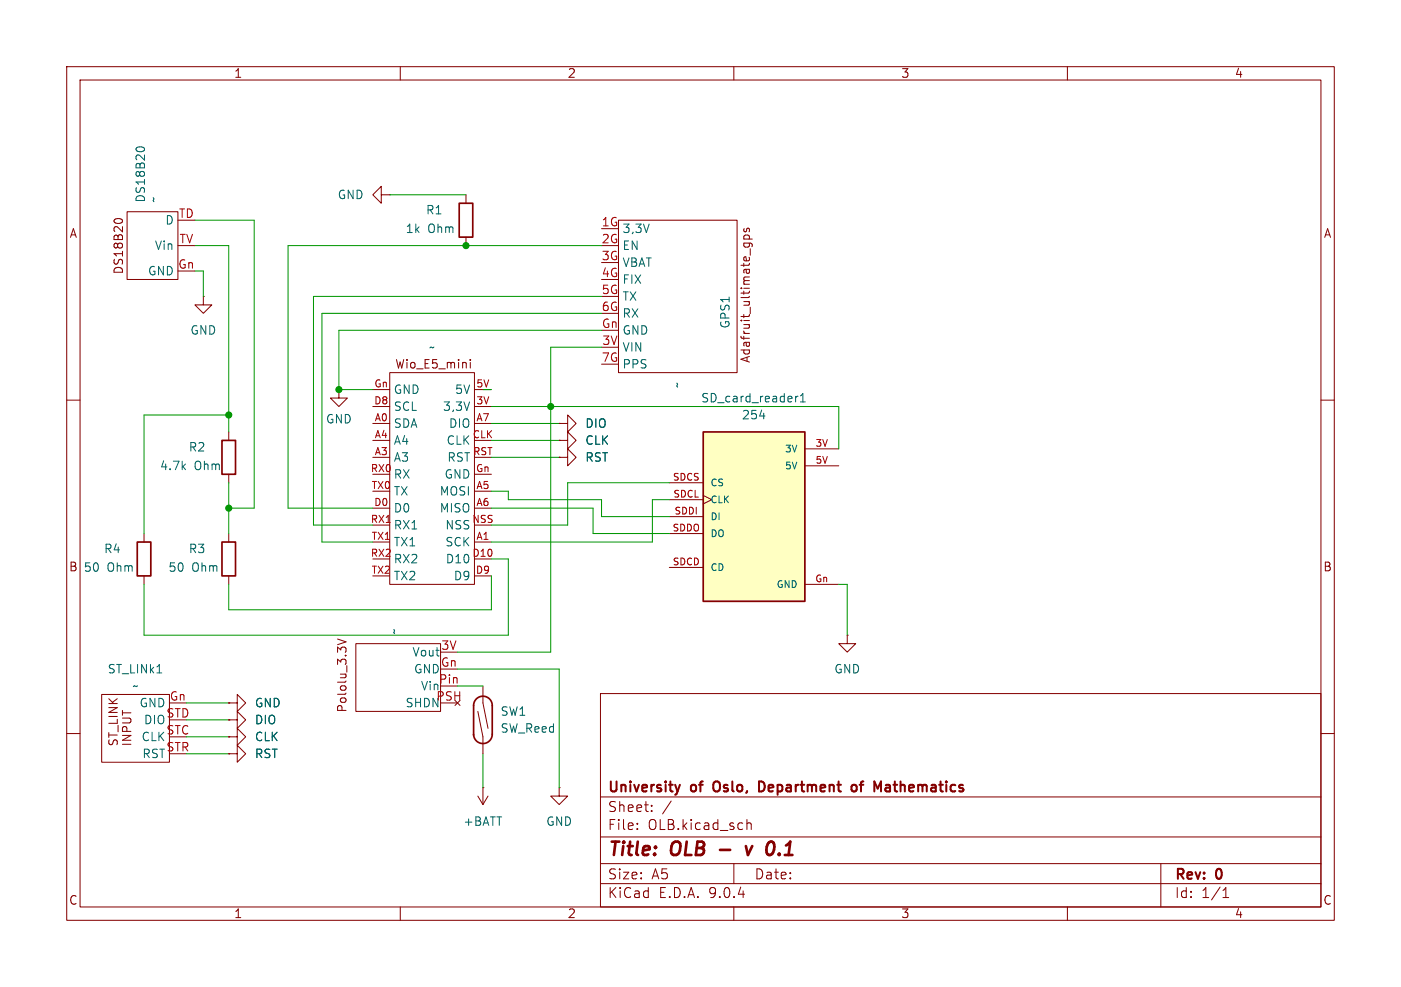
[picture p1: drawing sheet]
(kicad_sch
 (version 20231120)
 (generator "eeschema")
 (generator_version "8.0")
 (paper "A5")
 (title_block
  (title "OLB - v 0.1")
  (rev "0")
  (company "University of Oslo, Department of Mathematics"))
 (lib_symbols
  (symbol "Adafruit_SD:254"
   (pin_names
    (offset 1.016)) (exclude_from_sim no) (in_bom yes) (on_board yes)
   (property "Reference" "SD_card_reader1" (at 0 17.78 0) (effects (font (size 1.27 1.27))))
   (property "Value" "254" (at 0 15.24 0) (effects (font (size 1.27 1.27))))
   (property "Footprint" "OLB:SD_writer" (at -0.254 -19.812 0) (effects (font (size 1.27 1.27)) (justify bottom) (hide yes)))
   (property "Datasheet" "" (at 0 0 0) (effects (font (size 1.27 1.27)) (hide yes)))
   (property "Description" "" (at 0 0 0) (effects (font (size 1.27 1.27)) (hide yes)))
   (property "MF" "Adafruit" (at -0.254 -19.812 0) (effects (font (size 1.27 1.27)) (justify bottom) (hide yes)))
   (property "MAXIMUM_PACKAGE_HEIGHT" "3.75 mm" (at -0.254 -19.812 0) (effects (font (size 1.27 1.27)) (justify bottom) (hide yes)))
   (property "Package" "NON STANDARD Adafruit" (at -0.254 -19.812 0) (effects (font (size 1.27 1.27)) (justify bottom) (hide yes)))
   (property "Price" "None" (at -0.254 -19.812 0) (effects (font (size 1.27 1.27)) (justify bottom) (hide yes)))
   (property "Check_prices" "https://www.snapeda.com/parts/254/Adafruit+Industries/view-part/?ref=eda" (at -2.794 -19.05 0) (effects (font (size 1.27 1.27)) (justify bottom) (hide yes)))
   (property "STANDARD" "Manufacturer Recommendations" (at -5.334 -21.336 0) (effects (font (size 1.27 1.27)) (justify bottom) (hide yes)))
   (property "PARTREV" "Jul 31, 2013" (at -0.254 -19.812 0) (effects (font (size 1.27 1.27)) (justify bottom) (hide yes)))
   (property "SnapEDA_Link" "https://www.snapeda.com/parts/254/Adafruit+Industries/view-part/?ref=snap" (at -5.334 -21.336 0) (effects (font (size 1.27 1.27)) (justify bottom) (hide yes)))
   (property "MP" "254" (at -0.254 -19.812 0) (effects (font (size 1.27 1.27)) (justify bottom) (hide yes)))
   (property "Description_1" "\n                        \n                            MicroSD card breakout board+ | Adafruit Industries 254\n                        \n" (at -5.334 -21.336 0) (effects (font (size 1.27 1.27)) (justify bottom) (hide yes)))
   (property "Availability" "Not in stock" (at -0.254 -19.812 0) (effects (font (size 1.27 1.27)) (justify bottom) (hide yes)))
   (property "MANUFACTURER" "Adafruit Industries" (at -0.254 -19.812 0) (effects (font (size 1.27 1.27)) (justify bottom) (hide yes)))
   (symbol "254_0_0"
    (rectangle (start -7.62 12.7) (end 7.62 -12.7) (stroke (width 0.254) (type default)) (fill (type background))))
   (symbol "254_1_0"
    (pin power_in line (at 12.7 10.16 180) (length 5.08) (name "3V" (effects (font (size 1.016 1.016)))) (number "3V" (effects (font (size 1.016 1.016)))))
    (pin power_in line (at 12.7 7.62 180) (length 5.08) (name "5V" (effects (font (size 1.016 1.016)))) (number "5V" (effects (font (size 1.016 1.016)))))
    (pin power_in line (at 12.7 -10.16 180) (length 5.08) (name "GND" (effects (font (size 1.016 1.016)))) (number "Gn" (effects (font (size 1.016 1.016)))))
    (pin bidirectional line (at -12.7 -7.62 0) (length 5.08) (name "CD" (effects (font (size 1.016 1.016)))) (number "SDCD" (effects (font (size 1.016 1.016)))))
    (pin input clock (at -12.7 2.54 0) (length 5.08) (name "CLK" (effects (font (size 1.016 1.016)))) (number "SDCL" (effects (font (size 1.016 1.016)))))
    (pin input line (at -12.7 5.08 0) (length 5.08) (name "CS" (effects (font (size 1.016 1.016)))) (number "SDCS" (effects (font (size 1.016 1.016)))))
    (pin input line (at -12.7 0 0) (length 5.08) (name "DI" (effects (font (size 1.016 1.016)))) (number "SDDI" (effects (font (size 1.016 1.016)))))
    (pin output line (at -12.7 -2.54 0) (length 5.08) (name "DO" (effects (font (size 1.016 1.016)))) (number "SDDO" (effects (font (size 1.016 1.016)))))))
  (symbol "Device:R"
   (pin_numbers hide)
   (pin_names
    (offset 0)) (exclude_from_sim no) (in_bom yes) (on_board yes)
   (property "Reference" "R" (at 2.032 0 90) (effects (font (size 1.27 1.27))))
   (property "Value" "R" (at 0 0 90) (effects (font (size 1.27 1.27))))
   (property "Footprint" "" (at -1.778 0 90) (effects (font (size 1.27 1.27)) (hide yes)))
   (property "Datasheet" "~" (at 0 0 0) (effects (font (size 1.27 1.27)) (hide yes)))
   (property "Description" "Resistor" (at 0 0 0) (effects (font (size 1.27 1.27)) (hide yes)))
   (symbol "R_0_1"
    (rectangle (start -1.016 -2.54) (end 1.016 2.54) (stroke (width 0.254) (type default)) (fill (type none))))
   (symbol "R_1_1"
    (pin passive line (at 0 3.81 270) (length 1.27) (name "~" (effects (font (size 1.27 1.27)))) (number "1" (effects (font (size 1.27 1.27)))))
    (pin passive line (at 0 -3.81 90) (length 1.27) (name "~" (effects (font (size 1.27 1.27)))) (number "2" (effects (font (size 1.27 1.27)))))))
  (symbol "Switch:SW_Reed"
   (pin_numbers hide)
   (pin_names
    (offset 0) hide) (exclude_from_sim no) (in_bom yes) (on_board yes)
   (property "Reference" "SW" (at 0 2.54 0) (effects (font (size 1.27 1.27))))
   (property "Value" "SW_Reed" (at 0 -2.54 0) (effects (font (size 1.27 1.27))))
   (property "Footprint" "" (at 0 0 0) (effects (font (size 1.27 1.27)) (hide yes)))
   (property "Datasheet" "~" (at 0 0 0) (effects (font (size 1.27 1.27)) (hide yes)))
   (property "Description" "reed switch" (at 0 0 0) (effects (font (size 1.27 1.27)) (hide yes)))
   (symbol "SW_Reed_0_0"
    (arc (start -2.159 1.397) (mid -3.55 0) (end -2.159 -1.397) (stroke (width 0.254) (type default)) (fill (type none)))
    (polyline (pts (xy -2.54 0) (xy 1.27 0.762)) (stroke (width 0) (type default)) (fill (type none)))
    (polyline (pts (xy -2.159 -1.397) (xy 2.286 -1.397)) (stroke (width 0.254) (type default)) (fill (type none)))
    (polyline (pts (xy 2.159 1.397) (xy -2.159 1.397)) (stroke (width 0.254) (type default)) (fill (type none)))
    (polyline (pts (xy 2.54 0) (xy -1.27 -0.762)) (stroke (width 0) (type default)) (fill (type none)))
    (arc (start 2.159 -1.397) (mid 3.55 0) (end 2.159 1.397) (stroke (width 0.254) (type default)) (fill (type none))))
   (symbol "SW_Reed_1_1"
    (pin passive line (at -5.08 0 0) (length 2.54) (name "1" (effects (font (size 1.27 1.27)))) (number "1" (effects (font (size 1.27 1.27)))))
    (pin passive line (at 5.08 0 180) (length 2.54) (name "2" (effects (font (size 1.27 1.27)))) (number "2" (effects (font (size 1.27 1.27)))))))
  (symbol "components:Adafruit_GPS" (exclude_from_sim no) (in_bom yes) (on_board yes)
   (property "Reference" "U" (at 0 8.382 0) (effects (font (size 1.27 1.27))))
   (property "Value" "" (at 0 0 0) (effects (font (size 1.27 1.27))))
   (property "Footprint" "" (at 0 0 0) (effects (font (size 1.27 1.27)) (hide yes)))
   (property "Datasheet" "" (at 0 0 0) (effects (font (size 1.27 1.27)) (hide yes)))
   (property "Description" "" (at 0 0 0) (effects (font (size 1.27 1.27)) (hide yes)))
   (symbol "Adafruit_GPS_0_1"
    (rectangle (start -10.16 5.08) (end 12.7 -12.7) (stroke (width 0) (type default)) (fill (type none))))
   (symbol "Adafruit_GPS_1_1"
    (text "Adafruit_ultimate_gps" (at 1.016 6.35 0) (effects (font (size 1.27 1.27))))
    (pin bidirectional line (at -8.89 -15.24 90) (length 2.54) (name "3,3V" (effects (font (size 1.27 1.27)))) (number "1G" (effects (font (size 1.27 1.27)))))
    (pin bidirectional line (at -6.35 -15.24 90) (length 2.54) (name "EN" (effects (font (size 1.27 1.27)))) (number "2G" (effects (font (size 1.27 1.27)))))
    (pin bidirectional line (at -3.81 -15.24 90) (length 2.54) (name "VBAT" (effects (font (size 1.27 1.27)))) (number "3G" (effects (font (size 1.27 1.27)))))
    (pin bidirectional line (at 8.89 -15.24 90) (length 2.54) (name "VIN" (effects (font (size 1.27 1.27)))) (number "3V" (effects (font (size 1.27 1.27)))))
    (pin bidirectional line (at -1.27 -15.24 90) (length 2.54) (name "FIX" (effects (font (size 1.27 1.27)))) (number "4G" (effects (font (size 1.27 1.27)))))
    (pin bidirectional line (at 1.27 -15.24 90) (length 2.54) (name "TX" (effects (font (size 1.27 1.27)))) (number "5G" (effects (font (size 1.27 1.27)))))
    (pin bidirectional line (at 3.81 -15.24 90) (length 2.54) (name "RX" (effects (font (size 1.27 1.27)))) (number "6G" (effects (font (size 1.27 1.27)))))
    (pin bidirectional line (at 11.43 -15.24 90) (length 2.54) (name "PPS" (effects (font (size 1.27 1.27)))) (number "7G" (effects (font (size 1.27 1.27)))))
    (pin bidirectional line (at 6.35 -15.24 90) (length 2.54) (name "GND" (effects (font (size 1.27 1.27)))) (number "Gn" (effects (font (size 1.27 1.27)))))))
  (symbol "components:DS18B20" (exclude_from_sim no) (in_bom yes) (on_board yes)
   (property "Reference" "DS18B20" (at 6.35 0.5109 0) (effects (font (size 1.27 1.27)) (justify left)))
   (property "Value" "~" (at 6.35 -1.3942 0) (effects (font (size 1.27 1.27)) (justify left)))
   (property "Footprint" "OLB:DS18B20" (at 0 0 0) (effects (font (size 1.27 1.27)) (hide yes)))
   (property "Datasheet" "" (at 0 0 0) (effects (font (size 1.27 1.27)) (hide yes)))
   (property "Description" "" (at 0 0 0) (effects (font (size 1.27 1.27)) (hide yes)))
   (symbol "DS18B20_0_1"
    (rectangle (start -5.08 2.54) (end 5.08 -5.08) (stroke (width 0) (type default)) (fill (type none))))
   (symbol "DS18B20_1_1"
    (text "DS18B20\n" (at 0 3.81 0) (effects (font (size 1.27 1.27))))
    (pin input line (at -3.81 -7.62 90) (length 2.54) (name "GND" (effects (font (size 1.27 1.27)))) (number "Gn" (effects (font (size 1.27 1.27)))))
    (pin input line (at 3.81 -7.62 90) (length 2.54) (name "D" (effects (font (size 1.27 1.27)))) (number "TD" (effects (font (size 1.27 1.27)))))
    (pin input line (at 0 -7.62 90) (length 2.54) (name "Vin" (effects (font (size 1.27 1.27)))) (number "TV" (effects (font (size 1.27 1.27)))))))
  (symbol "components:PoluluStepUp"
   (pin_names
    (offset 0.002)) (exclude_from_sim no) (in_bom yes) (on_board yes)
   (property "Reference" "Pololu1" (at 4.064 2.032 0) (effects (font (size 1.27 1.27)) (justify left) (hide yes)))
   (property "Value" "~" (at 12.7 -1.905 0) (effects (font (size 1.27 1.27)) (justify left)))
   (property "Footprint" "OLB:Pololu3,3V" (at 0 0 0) (effects (font (size 1.27 1.27)) (hide yes)))
   (property "Datasheet" "" (at 0 0 0) (effects (font (size 1.27 1.27)) (hide yes)))
   (property "Description" "" (at 0 0 0) (effects (font (size 1.27 1.27)) (hide yes)))
   (symbol "PoluluStepUp_0_1"
    (rectangle (start 1.27 3.81) (end 11.43 -8.89) (stroke (width 0) (type default)) (fill (type none))))
   (symbol "PoluluStepUp_1_1"
    (text_box "Pololu_3.3V" (at 0 7.62 0) (size 7.62 -1.27) (stroke (width -0.0001) (type default)) (fill (type none)) (effects (font (size 1.27 1.27)) (justify left top)))
    (pin power_out line (at 10.16 -11.43 90) (length 2.54) (name "Vout" (effects (font (size 1.27 1.27)))) (number "3V" (effects (font (size 1.27 1.27)))))
    (pin power_in line (at 7.62 -11.43 90) (length 2.54) (name "GND" (effects (font (size 1.27 1.27)))) (number "Gn" (effects (font (size 1.27 1.27)))))
    (pin no_connect line (at 2.54 -11.43 90) (length 2.54) (name "SHDN" (effects (font (size 1.27 1.27)))) (number "PSH" (effects (font (size 1.27 1.27)))))
    (pin power_in line (at 5.08 -11.43 90) (length 2.54) (name "Vin" (effects (font (size 1.27 1.27)))) (number "Pin" (effects (font (size 1.27 1.27)))))))
  (symbol "components:ST_Link" (exclude_from_sim no) (in_bom yes) (on_board yes)
   (property "Reference" "U" (at 0 -3.048 0) (effects (font (size 1.27 1.27))))
   (property "Value" "" (at 0 0 0) (effects (font (size 1.27 1.27))))
   (property "Footprint" "" (at 0 0 0) (effects (font (size 1.27 1.27)) (hide yes)))
   (property "Datasheet" "" (at 0 0 0) (effects (font (size 1.27 1.27)) (hide yes)))
   (property "Description" "" (at 0 0 0) (effects (font (size 1.27 1.27)) (hide yes)))
   (symbol "ST_Link_0_1"
    (rectangle (start -5.08 10.16) (end 5.08 0) (stroke (width 0) (type default)) (fill (type none))))
   (symbol "ST_Link_1_1"
    (text_box "ST_LINK INPUT\n" (at -3.81 10.16 0) (size 7.62 -1.27) (stroke (width -0.0001) (type default)) (fill (type none)) (effects (font (size 1.27 1.27)) (justify left top)))
    (pin power_in line (at 3.81 -2.54 90) (length 2.54) (name "GND" (effects (font (size 1.27 1.27)))) (number "Gn" (effects (font (size 1.27 1.27)))))
    (pin power_in line (at -1.27 -2.54 90) (length 2.54) (name "CLK" (effects (font (size 1.27 1.27)))) (number "STC" (effects (font (size 1.27 1.27)))))
    (pin power_in line (at 1.27 -2.54 90) (length 2.54) (name "DIO" (effects (font (size 1.27 1.27)))) (number "STD" (effects (font (size 1.27 1.27)))))
    (pin output line (at -3.81 -2.54 90) (length 2.54) (name "RST" (effects (font (size 1.27 1.27)))) (number "STR" (effects (font (size 1.27 1.27)))))))
  (symbol "components:Wio_E5_mini" (exclude_from_sim no) (in_bom yes) (on_board yes)
   (property "Reference" "Wio1" (at 0 16.51 0) (effects (font (size 1.27 1.27)) (hide yes)))
   (property "Value" "~" (at 0 13.97 0) (effects (font (size 1.27 1.27))))
   (property "Footprint" "OLB:WIO_E5_THT" (at 0 0 0) (effects (font (size 1.27 1.27)) (hide yes)))
   (property "Datasheet" "" (at 0 0 0) (effects (font (size 1.27 1.27)) (hide yes)))
   (property "Description" "" (at 0 0 0) (effects (font (size 1.27 1.27)) (hide yes)))
   (symbol "Wio_E5_mini_0_1"
    (rectangle (start -6.35 10.16) (end 6.35 -21.59) (stroke (width 0) (type default)) (fill (type none))))
   (symbol "Wio_E5_mini_1_1"
    (text "Wio_E5_mini" (at 0.254 11.43 0) (effects (font (size 1.27 1.27))))
    (pin bidirectional line (at 8.89 5.08 180) (length 2.54) (name "3,3V" (effects (font (size 1.27 1.27)))) (number "3V" (effects (font (size 1.07 1.07)))))
    (pin bidirectional line (at 8.89 7.62 180) (length 2.54) (name "5V" (effects (font (size 1.27 1.27)))) (number "5V" (effects (font (size 1.07 1.07)))))
    (pin bidirectional line (at -8.89 2.54 0) (length 2.54) (name "SDA" (effects (font (size 1.27 1.27)))) (number "A0" (effects (font (size 1.07 1.07)))))
    (pin bidirectional line (at 8.89 -15.24 180) (length 2.54) (name "SCK" (effects (font (size 1.27 1.27)))) (number "A1" (effects (font (size 1.07 1.07)))))
    (pin bidirectional line (at -8.89 -2.54 0) (length 2.54) (name "A3" (effects (font (size 1.27 1.27)))) (number "A3" (effects (font (size 1.07 1.07)))))
    (pin bidirectional line (at -8.89 0 0) (length 2.54) (name "A4" (effects (font (size 1.27 1.27)))) (number "A4" (effects (font (size 1.07 1.07)))))
    (pin bidirectional line (at 8.89 -7.62 180) (length 2.54) (name "MOSI" (effects (font (size 1.27 1.27)))) (number "A5" (effects (font (size 1.07 1.07)))))
    (pin bidirectional line (at 8.89 -10.16 180) (length 2.54) (name "MISO" (effects (font (size 1.27 1.27)))) (number "A6" (effects (font (size 1.07 1.07)))))
    (pin bidirectional line (at 8.89 2.54 180) (length 2.54) (name "DIO" (effects (font (size 1.27 1.27)))) (number "A7" (effects (font (size 1.07 1.07)))))
    (pin bidirectional line (at 8.89 0 180) (length 2.54) (name "CLK" (effects (font (size 1.27 1.27)))) (number "CLK" (effects (font (size 1.07 1.07)))))
    (pin bidirectional line (at -8.89 -10.16 0) (length 2.54) (name "D0" (effects (font (size 1.27 1.27)))) (number "D0" (effects (font (size 1.07 1.07)))))
    (pin bidirectional line (at 8.89 -17.78 180) (length 2.54) (name "D10" (effects (font (size 1.27 1.27)))) (number "D10" (effects (font (size 1.07 1.07)))))
    (pin bidirectional line (at -8.89 5.08 0) (length 2.54) (name "SCL" (effects (font (size 1.27 1.27)))) (number "D8" (effects (font (size 1.07 1.07)))))
    (pin bidirectional line (at 8.89 -20.32 180) (length 2.54) (name "D9" (effects (font (size 1.27 1.27)))) (number "D9" (effects (font (size 1.07 1.07)))))
    (pin bidirectional line (at -8.89 7.62 0) (length 2.54) (name "GND" (effects (font (size 1.27 1.27)))) (number "Gn" (effects (font (size 1.07 1.07)))))
    (pin bidirectional line (at 8.89 -5.08 180) (length 2.54) (name "GND" (effects (font (size 1.27 1.27)))) (number "Gn" (effects (font (size 1.07 1.07)))))
    (pin bidirectional line (at 8.89 -12.7 180) (length 2.54) (name "NSS" (effects (font (size 1.27 1.27)))) (number "NSS" (effects (font (size 1.07 1.07)))))
    (pin bidirectional line (at 8.89 -2.54 180) (length 2.54) (name "RST" (effects (font (size 1.27 1.27)))) (number "RST" (effects (font (size 1.07 1.07)))))
    (pin bidirectional line (at -8.89 -5.08 0) (length 2.54) (name "RX" (effects (font (size 1.27 1.27)))) (number "RX0" (effects (font (size 1.07 1.07)))))
    (pin bidirectional line (at -8.89 -12.7 0) (length 2.54) (name "RX1" (effects (font (size 1.27 1.27)))) (number "RX1" (effects (font (size 1.07 1.07)))))
    (pin bidirectional line (at -8.89 -17.78 0) (length 2.54) (name "RX2" (effects (font (size 1.27 1.27)))) (number "RX2" (effects (font (size 1.07 1.07)))))
    (pin bidirectional line (at -8.89 -7.62 0) (length 2.54) (name "TX" (effects (font (size 1.27 1.27)))) (number "TX0" (effects (font (size 1.07 1.07)))))
    (pin bidirectional line (at -8.89 -15.24 0) (length 2.54) (name "TX1" (effects (font (size 1.27 1.27)))) (number "TX1" (effects (font (size 1.07 1.07)))))
    (pin bidirectional line (at -8.89 -20.32 0) (length 2.54) (name "TX2" (effects (font (size 1.27 1.27)))) (number "TX2" (effects (font (size 1.07 1.07)))))))
  (symbol "power:+BATT"
   (power)
   (pin_numbers hide)
   (pin_names
    (offset 0) hide) (exclude_from_sim no) (in_bom yes) (on_board yes)
   (property "Reference" "#PWR" (at 0 -3.81 0) (effects (font (size 1.27 1.27)) (hide yes)))
   (property "Value" "+BATT" (at 0 3.556 0) (effects (font (size 1.27 1.27))))
   (property "Footprint" "" (at 0 0 0) (effects (font (size 1.27 1.27)) (hide yes)))
   (property "Datasheet" "" (at 0 0 0) (effects (font (size 1.27 1.27)) (hide yes)))
   (property "Description" "Power symbol creates a global label with name \"+BATT\"" (at 0 0 0) (effects (font (size 1.27 1.27)) (hide yes)))
   (symbol "+BATT_0_1"
    (polyline (pts (xy -0.762 1.27) (xy 0 2.54)) (stroke (width 0) (type default)) (fill (type none)))
    (polyline (pts (xy 0 0) (xy 0 2.54)) (stroke (width 0) (type default)) (fill (type none)))
    (polyline (pts (xy 0 2.54) (xy 0.762 1.27)) (stroke (width 0) (type default)) (fill (type none))))
   (symbol "+BATT_1_1"
    (pin power_in line (at 0 0 90) (length 0) (name "~" (effects (font (size 1.27 1.27)))) (number "1" (effects (font (size 1.27 1.27)))))))
  (symbol "power:GND"
   (power)
   (pin_numbers hide)
   (pin_names
    (offset 0) hide) (exclude_from_sim no) (in_bom yes) (on_board yes)
   (property "Reference" "#PWR" (at 0 -6.35 0) (effects (font (size 1.27 1.27)) (hide yes)))
   (property "Value" "GND" (at 0 -3.81 0) (effects (font (size 1.27 1.27))))
   (property "Footprint" "" (at 0 0 0) (effects (font (size 1.27 1.27)) (hide yes)))
   (property "Datasheet" "" (at 0 0 0) (effects (font (size 1.27 1.27)) (hide yes)))
   (property "Description" "Power symbol creates a global label with name \"GND\" , ground" (at 0 0 0) (effects (font (size 1.27 1.27)) (hide yes)))
   (symbol "GND_0_1"
    (polyline (pts (xy 0 0) (xy 0 -1.27) (xy 1.27 -1.27) (xy 0 -2.54) (xy -1.27 -1.27) (xy 0 -1.27)) (stroke (width 0) (type default)) (fill (type none))))
   (symbol "GND_1_1"
    (pin power_in line (at 0 0 270) (length 0) (name "~" (effects (font (size 1.27 1.27)))) (number "1" (effects (font (size 1.27 1.27))))))))
 (junction
  (at 69.85 36.83)
  (diameter 0)
  (color 0 0 0 0))
 (junction
  (at 34.29 76.2)
  (diameter 0)
  (color 0 0 0 0))
 (junction
  (at 50.8 58.42)
  (diameter 0)
  (color 0 0 0 0))
 (junction
  (at 34.29 62.23)
  (diameter 0)
  (color 0 0 0 0))
 (junction
  (at 82.55 60.96)
  (diameter 0)
  (color 0 0 0 0))
 (wire
  (pts (xy 27.94 107.95) (xy 34.29 107.95))
  (stroke (width 0) (type default)))
 (wire
  (pts (xy 100.33 72.39) (xy 85.09 72.39))
  (stroke (width 0) (type default)))
 (wire
  (pts (xy 73.66 60.96) (xy 82.55 60.96))
  (stroke (width 0) (type default)))
 (wire
  (pts (xy 82.55 60.96) (xy 82.55 97.79))
  (stroke (width 0) (type default)))
 (wire
  (pts (xy 50.8 49.53) (xy 50.8 58.42))
  (stroke (width 0) (type default)))
 (wire
  (pts (xy 48.26 81.28) (xy 55.88 81.28))
  (stroke (width 0) (type default)))
 (wire
  (pts (xy 48.26 81.28) (xy 48.26 46.99))
  (stroke (width 0) (type default)))
 (wire
  (pts (xy 34.29 64.77) (xy 34.29 62.23))
  (stroke (width 0) (type default)))
 (wire
  (pts (xy 82.55 52.07) (xy 82.55 60.96))
  (stroke (width 0) (type default)))
 (wire
  (pts (xy 68.58 102.87) (xy 72.39 102.87))
  (stroke (width 0) (type default)))
 (wire
  (pts (xy 90.17 49.53) (xy 50.8 49.53))
  (stroke (width 0) (type default)))
 (wire
  (pts (xy 127 87.63) (xy 125.73 87.63))
  (stroke (width 0) (type default)))
 (wire
  (pts (xy 34.29 76.2) (xy 34.29 80.01))
  (stroke (width 0) (type default)))
 (wire
  (pts (xy 21.59 87.63) (xy 21.59 95.25))
  (stroke (width 0) (type default)))
 (wire
  (pts (xy 90.17 74.93) (xy 76.2 74.93))
  (stroke (width 0) (type default)))
 (wire
  (pts (xy 125.73 67.31) (xy 125.73 60.96))
  (stroke (width 0) (type default)))
 (wire
  (pts (xy 69.85 36.83) (xy 90.17 36.83))
  (stroke (width 0) (type default)))
 (wire
  (pts (xy 34.29 72.39) (xy 34.29 76.2))
  (stroke (width 0) (type default)))
 (wire
  (pts (xy 43.18 76.2) (xy 55.88 76.2))
  (stroke (width 0) (type default)))
 (wire
  (pts (xy 34.29 76.2) (xy 38.1 76.2))
  (stroke (width 0) (type default)))
 (wire
  (pts (xy 27.94 110.49) (xy 34.29 110.49))
  (stroke (width 0) (type default)))
 (wire
  (pts (xy 97.79 74.93) (xy 100.33 74.93))
  (stroke (width 0) (type default)))
 (wire
  (pts (xy 73.66 81.28) (xy 97.79 81.28))
  (stroke (width 0) (type default)))
 (wire
  (pts (xy 76.2 74.93) (xy 76.2 73.66))
  (stroke (width 0) (type default)))
 (wire
  (pts (xy 90.17 52.07) (xy 82.55 52.07))
  (stroke (width 0) (type default)))
 (wire
  (pts (xy 88.9 80.01) (xy 100.33 80.01))
  (stroke (width 0) (type default)))
 (wire
  (pts (xy 43.18 36.83) (xy 69.85 36.83))
  (stroke (width 0) (type default)))
 (wire
  (pts (xy 73.66 63.5) (xy 83.82 63.5))
  (stroke (width 0) (type default)))
 (wire
  (pts (xy 127 87.63) (xy 127 95.25))
  (stroke (width 0) (type default)))
 (wire
  (pts (xy 27.94 105.41) (xy 34.29 105.41))
  (stroke (width 0) (type default)))
 (wire
  (pts (xy 73.66 76.2) (xy 88.9 76.2))
  (stroke (width 0) (type default)))
 (wire
  (pts (xy 58.42 29.21) (xy 69.85 29.21))
  (stroke (width 0) (type default)))
 (wire
  (pts (xy 46.99 78.74) (xy 55.88 78.74))
  (stroke (width 0) (type default)))
 (wire
  (pts (xy 68.58 100.33) (xy 83.82 100.33))
  (stroke (width 0) (type default)))
 (wire
  (pts (xy 90.17 77.47) (xy 90.17 74.93))
  (stroke (width 0) (type default)))
 (wire
  (pts (xy 34.29 36.83) (xy 29.21 36.83))
  (stroke (width 0) (type default)))
 (wire
  (pts (xy 82.55 97.79) (xy 68.58 97.79))
  (stroke (width 0) (type default)))
 (wire
  (pts (xy 72.39 58.42) (xy 73.66 58.42))
  (stroke (width 0) (type default)))
 (wire
  (pts (xy 72.39 113.03) (xy 72.39 118.11))
  (stroke (width 0) (type default)))
 (wire
  (pts (xy 76.2 95.25) (xy 76.2 83.82))
  (stroke (width 0) (type default)))
 (wire
  (pts (xy 34.29 87.63) (xy 34.29 91.44))
  (stroke (width 0) (type default)))
 (wire
  (pts (xy 85.09 78.74) (xy 73.66 78.74))
  (stroke (width 0) (type default)))
 (wire
  (pts (xy 48.26 46.99) (xy 90.17 46.99))
  (stroke (width 0) (type default)))
 (wire
  (pts (xy 82.55 60.96) (xy 125.73 60.96))
  (stroke (width 0) (type default)))
 (wire
  (pts (xy 76.2 73.66) (xy 73.66 73.66))
  (stroke (width 0) (type default)))
 (wire
  (pts (xy 88.9 76.2) (xy 88.9 80.01))
  (stroke (width 0) (type default)))
 (wire
  (pts (xy 30.48 40.64) (xy 30.48 44.45))
  (stroke (width 0) (type default)))
 (wire
  (pts (xy 83.82 100.33) (xy 83.82 118.11))
  (stroke (width 0) (type default)))
 (wire
  (pts (xy 29.21 40.64) (xy 30.48 40.64))
  (stroke (width 0) (type default)))
 (wire
  (pts (xy 100.33 77.47) (xy 90.17 77.47))
  (stroke (width 0) (type default)))
 (wire
  (pts (xy 85.09 72.39) (xy 85.09 78.74))
  (stroke (width 0) (type default)))
 (wire
  (pts (xy 46.99 44.45) (xy 46.99 78.74))
  (stroke (width 0) (type default)))
 (wire
  (pts (xy 34.29 62.23) (xy 34.29 36.83))
  (stroke (width 0) (type default)))
 (wire
  (pts (xy 76.2 83.82) (xy 73.66 83.82))
  (stroke (width 0) (type default)))
 (wire
  (pts (xy 73.66 91.44) (xy 34.29 91.44))
  (stroke (width 0) (type default)))
 (wire
  (pts (xy 27.94 113.03) (xy 34.29 113.03))
  (stroke (width 0) (type default)))
 (wire
  (pts (xy 73.66 66.04) (xy 83.82 66.04))
  (stroke (width 0) (type default)))
 (wire
  (pts (xy 38.1 33.02) (xy 38.1 76.2))
  (stroke (width 0) (type default)))
 (wire
  (pts (xy 34.29 62.23) (xy 21.59 62.23))
  (stroke (width 0) (type default)))
 (wire
  (pts (xy 55.88 58.42) (xy 50.8 58.42))
  (stroke (width 0) (type default)))
 (wire
  (pts (xy 73.66 91.44) (xy 73.66 86.36))
  (stroke (width 0) (type default)))
 (wire
  (pts (xy 21.59 95.25) (xy 76.2 95.25))
  (stroke (width 0) (type default)))
 (wire
  (pts (xy 29.21 33.02) (xy 38.1 33.02))
  (stroke (width 0) (type default)))
 (wire
  (pts (xy 46.99 44.45) (xy 90.17 44.45))
  (stroke (width 0) (type default)))
 (wire
  (pts (xy 21.59 62.23) (xy 21.59 80.01))
  (stroke (width 0) (type default)))
 (wire
  (pts (xy 43.18 36.83) (xy 43.18 76.2))
  (stroke (width 0) (type default)))
 (wire
  (pts (xy 97.79 81.28) (xy 97.79 74.93))
  (stroke (width 0) (type default)))
 (wire
  (pts (xy 73.66 68.58) (xy 83.82 68.58))
  (stroke (width 0) (type default)))
 (symbol
  (lib_id "power:GND")
  (at 83.82 66.04 90)
  (unit 1)
  (exclude_from_sim no)
  (in_bom yes)
  (on_board yes)
  (dnp no)
  (fields_autoplaced yes)
  (property "Reference" "#PWR12" (at 90.17 66.04 0) (effects (font (size 1.27 1.27)) (hide yes)))
  (property "Value" "CLK" (at 87.63 66.0399 90) (effects (font (size 1.27 1.27)) (justify right)))
  (property "Footprint" "" (at 83.82 66.04 0) (effects (font (size 1.27 1.27)) (hide yes)))
  (property "Datasheet" "" (at 83.82 66.04 0) (effects (font (size 1.27 1.27)) (hide yes)))
  (property "Description" "Power symbol creates a global label with name \"GND\" , ground" (at 83.82 66.04 0) (effects (font (size 1.27 1.27)) (hide yes)))
  (pin "1"))
 (symbol
  (lib_id "power:GND")
  (at 34.29 113.03 90)
  (unit 1)
  (exclude_from_sim no)
  (in_bom yes)
  (on_board yes)
  (dnp no)
  (fields_autoplaced yes)
  (property "Reference" "#PWR10" (at 40.64 113.03 0) (effects (font (size 1.27 1.27)) (hide yes)))
  (property "Value" "RST" (at 38.1 113.0299 90) (effects (font (size 1.27 1.27)) (justify right)))
  (property "Footprint" "" (at 34.29 113.03 0) (effects (font (size 1.27 1.27)) (hide yes)))
  (property "Datasheet" "" (at 34.29 113.03 0) (effects (font (size 1.27 1.27)) (hide yes)))
  (property "Description" "Power symbol creates a global label with name \"GND\" , ground" (at 34.29 113.03 0) (effects (font (size 1.27 1.27)) (hide yes)))
  (pin "1"))
 (symbol
  (lib_id "power:GND")
  (at 50.8 58.42 0)
  (unit 1)
  (exclude_from_sim no)
  (in_bom yes)
  (on_board yes)
  (dnp no)
  (fields_autoplaced yes)
  (property "Reference" "#PWR5" (at 50.8 64.77 0) (effects (font (size 1.27 1.27)) (hide yes)))
  (property "Value" "GND" (at 50.8 62.8444 0) (effects (font (size 1.27 1.27))))
  (property "Footprint" "" (at 50.8 58.42 0) (effects (font (size 1.27 1.27)) (hide yes)))
  (property "Datasheet" "" (at 50.8 58.42 0) (effects (font (size 1.27 1.27)) (hide yes)))
  (property "Description" "Power symbol creates a global label with name \"GND\" , ground" (at 50.8 58.42 0) (effects (font (size 1.27 1.27)) (hide yes)))
  (pin "1"))
 (symbol
  (lib_id "components:PoluluStepUp")
  (at 57.15 107.95 90)
  (unit 1)
  (exclude_from_sim no)
  (in_bom yes)
  (on_board yes)
  (dnp no)
  (property "Reference" "Pololu1" (at 55.118 103.886 0) (effects (font (size 1.27 1.27)) (justify left) (hide yes)))
  (property "Value" "~" (at 59.055 95.25 0) (effects (font (size 1.27 1.27)) (justify left)))
  (property "Footprint" "OLB:Pololu3,3V" (at 57.15 107.95 0) (effects (font (size 1.27 1.27)) (hide yes)))
  (property "Datasheet" "" (at 57.15 107.95 0) (effects (font (size 1.27 1.27)) (hide yes)))
  (property "Description" "" (at 57.15 107.95 0) (effects (font (size 1.27 1.27)) (hide yes)))
  (pin "Gn")
  (pin "PSH")
  (pin "Pin")
  (pin "3V"))
 (symbol
  (lib_id "Device:R")
  (at 69.85 33.02 0)
  (unit 1)
  (exclude_from_sim no)
  (in_bom yes)
  (on_board yes)
  (dnp no)
  (property "Reference" "R1" (at 63.754 31.496 0) (effects (font (size 1.27 1.27)) (justify left)))
  (property "Value" "1k Ohm" (at 60.706 34.29 0) (effects (font (size 1.27 1.27)) (justify left)))
  (property "Footprint" "Resistor_THT:R_Axial_DIN0204_L3.6mm_D1.6mm_P2.54mm_Vertical" (at 68.072 33.02 90) (effects (font (size 1.27 1.27)) (hide yes)))
  (property "Datasheet" "~" (at 69.85 33.02 0) (effects (font (size 1.27 1.27)) (hide yes)))
  (property "Description" "Resistor" (at 69.85 33.02 0) (effects (font (size 1.27 1.27)) (hide yes)))
  (pin "1")
  (pin "2"))
 (symbol
  (lib_id "power:GND")
  (at 83.82 68.58 90)
  (unit 1)
  (exclude_from_sim no)
  (in_bom yes)
  (on_board yes)
  (dnp no)
  (fields_autoplaced yes)
  (property "Reference" "#PWR13" (at 90.17 68.58 0) (effects (font (size 1.27 1.27)) (hide yes)))
  (property "Value" "RST" (at 87.63 68.5799 90) (effects (font (size 1.27 1.27)) (justify right)))
  (property "Footprint" "" (at 83.82 68.58 0) (effects (font (size 1.27 1.27)) (hide yes)))
  (property "Datasheet" "" (at 83.82 68.58 0) (effects (font (size 1.27 1.27)) (hide yes)))
  (property "Description" "Power symbol creates a global label with name \"GND\" , ground" (at 83.82 68.58 0) (effects (font (size 1.27 1.27)) (hide yes)))
  (pin "1"))
 (symbol
  (lib_id "power:GND")
  (at 30.48 44.45 0)
  (unit 1)
  (exclude_from_sim no)
  (in_bom yes)
  (on_board yes)
  (dnp no)
  (fields_autoplaced yes)
  (property "Reference" "#PWR02" (at 30.48 50.8 0) (effects (font (size 1.27 1.27)) (hide yes)))
  (property "Value" "GND" (at 30.48 49.53 0) (effects (font (size 1.27 1.27))))
  (property "Footprint" "" (at 30.48 44.45 0) (effects (font (size 1.27 1.27)) (hide yes)))
  (property "Datasheet" "" (at 30.48 44.45 0) (effects (font (size 1.27 1.27)) (hide yes)))
  (property "Description" "Power symbol creates a global label with name \"GND\" , ground" (at 30.48 44.45 0) (effects (font (size 1.27 1.27)) (hide yes)))
  (pin "1"))
 (symbol
  (lib_id "components:Wio_E5_mini")
  (at 64.77 66.04 0)
  (unit 1)
  (exclude_from_sim no)
  (in_bom yes)
  (on_board yes)
  (dnp no)
  (fields_autoplaced yes)
  (property "Reference" "Wio1" (at 64.77 49.53 0) (effects (font (size 1.27 1.27)) (hide yes)))
  (property "Value" "~" (at 64.77 52.07 0) (effects (font (size 1.27 1.27))))
  (property "Footprint" "OLB:WIO_E5_THT" (at 64.77 66.04 0) (effects (font (size 1.27 1.27)) (hide yes)))
  (property "Datasheet" "" (at 64.77 66.04 0) (effects (font (size 1.27 1.27)) (hide yes)))
  (property "Description" "" (at 64.77 66.04 0) (effects (font (size 1.27 1.27)) (hide yes)))
  (pin "A0")
  (pin "RX1")
  (pin "NSS")
  (pin "D10")
  (pin "D0")
  (pin "A4")
  (pin "TX1")
  (pin "RX0")
  (pin "TX2")
  (pin "A1")
  (pin "3V")
  (pin "D9")
  (pin "D8")
  (pin "5V")
  (pin "Gn")
  (pin "RX2")
  (pin "A6")
  (pin "TX0")
  (pin "Gn")
  (pin "A3")
  (pin "A7")
  (pin "CLK")
  (pin "A5")
  (pin "RST"))
 (symbol
  (lib_id "Device:R")
  (at 34.29 68.58 0)
  (unit 1)
  (exclude_from_sim no)
  (in_bom yes)
  (on_board yes)
  (dnp no)
  (property "Reference" "R2" (at 28.194 67.056 0) (effects (font (size 1.27 1.27)) (justify left)))
  (property "Value" "4.7k Ohm" (at 23.876 69.85 0) (do_not_autoplace yes) (effects (font (size 1.27 1.27)) (justify left)))
  (property "Footprint" "Resistor_THT:R_Axial_DIN0204_L3.6mm_D1.6mm_P2.54mm_Vertical" (at 32.512 68.58 90) (effects (font (size 1.27 1.27)) (hide yes)))
  (property "Datasheet" "~" (at 34.29 68.58 0) (effects (font (size 1.27 1.27)) (hide yes)))
  (property "Description" "Resistor" (at 34.29 68.58 0) (effects (font (size 1.27 1.27)) (hide yes)))
  (pin "2")
  (pin "1"))
 (symbol
  (lib_id "power:GND")
  (at 83.82 63.5 90)
  (unit 1)
  (exclude_from_sim no)
  (in_bom yes)
  (on_board yes)
  (dnp no)
  (fields_autoplaced yes)
  (property "Reference" "#PWR11" (at 90.17 63.5 0) (effects (font (size 1.27 1.27)) (hide yes)))
  (property "Value" "DIO" (at 87.63 63.4999 90) (effects (font (size 1.27 1.27)) (justify right)))
  (property "Footprint" "" (at 83.82 63.5 0) (effects (font (size 1.27 1.27)) (hide yes)))
  (property "Datasheet" "" (at 83.82 63.5 0) (effects (font (size 1.27 1.27)) (hide yes)))
  (property "Description" "Power symbol creates a global label with name \"GND\" , ground" (at 83.82 63.5 0) (effects (font (size 1.27 1.27)) (hide yes)))
  (pin "1"))
 (symbol
  (lib_id "power:GND")
  (at 58.42 29.21 270)
  (unit 1)
  (exclude_from_sim no)
  (in_bom yes)
  (on_board yes)
  (dnp no)
  (fields_autoplaced yes)
  (property "Reference" "#PWR4" (at 52.07 29.21 0) (effects (font (size 1.27 1.27)) (hide yes)))
  (property "Value" "GND" (at 54.61 29.2099 90) (effects (font (size 1.27 1.27)) (justify right)))
  (property "Footprint" "" (at 58.42 29.21 0) (effects (font (size 1.27 1.27)) (hide yes)))
  (property "Datasheet" "" (at 58.42 29.21 0) (effects (font (size 1.27 1.27)) (hide yes)))
  (property "Description" "Power symbol creates a global label with name \"GND\" , ground" (at 58.42 29.21 0) (effects (font (size 1.27 1.27)) (hide yes)))
  (pin "1"))
 (symbol
  (lib_id "power:GND")
  (at 34.29 107.95 90)
  (unit 1)
  (exclude_from_sim no)
  (in_bom yes)
  (on_board yes)
  (dnp no)
  (fields_autoplaced yes)
  (property "Reference" "#PWR8" (at 40.64 107.95 0) (effects (font (size 1.27 1.27)) (hide yes)))
  (property "Value" "DIO" (at 38.1 107.9499 90) (effects (font (size 1.27 1.27)) (justify right)))
  (property "Footprint" "" (at 34.29 107.95 0) (effects (font (size 1.27 1.27)) (hide yes)))
  (property "Datasheet" "" (at 34.29 107.95 0) (effects (font (size 1.27 1.27)) (hide yes)))
  (property "Description" "Power symbol creates a global label with name \"GND\" , ground" (at 34.29 107.95 0) (effects (font (size 1.27 1.27)) (hide yes)))
  (pin "1"))
 (symbol
  (lib_id "power:GND")
  (at 34.29 110.49 90)
  (unit 1)
  (exclude_from_sim no)
  (in_bom yes)
  (on_board yes)
  (dnp no)
  (fields_autoplaced yes)
  (property "Reference" "#PWR9" (at 40.64 110.49 0) (effects (font (size 1.27 1.27)) (hide yes)))
  (property "Value" "CLK" (at 38.1 110.4899 90) (effects (font (size 1.27 1.27)) (justify right)))
  (property "Footprint" "" (at 34.29 110.49 0) (effects (font (size 1.27 1.27)) (hide yes)))
  (property "Datasheet" "" (at 34.29 110.49 0) (effects (font (size 1.27 1.27)) (hide yes)))
  (property "Description" "Power symbol creates a global label with name \"GND\" , ground" (at 34.29 110.49 0) (effects (font (size 1.27 1.27)) (hide yes)))
  (pin "1"))
 (symbol
  (lib_id "components:ST_Link")
  (at 25.4 109.22 90)
  (unit 1)
  (exclude_from_sim no)
  (in_bom yes)
  (on_board yes)
  (dnp no)
  (fields_autoplaced yes)
  (property "Reference" "ST_LINk1" (at 20.32 100.33 90) (effects (font (size 1.27 1.27))))
  (property "Value" "~" (at 20.32 102.87 90) (effects (font (size 1.27 1.27))))
  (property "Footprint" "OLB:STLink" (at 25.4 109.22 0) (effects (font (size 1.27 1.27)) (hide yes)))
  (property "Datasheet" "" (at 25.4 109.22 0) (effects (font (size 1.27 1.27)) (hide yes)))
  (property "Description" "" (at 25.4 109.22 0) (effects (font (size 1.27 1.27)) (hide yes)))
  (pin "STR")
  (pin "STC")
  (pin "STD")
  (pin "Gn"))
 (symbol
  (lib_id "Device:R")
  (at 34.29 83.82 0)
  (unit 1)
  (exclude_from_sim no)
  (in_bom yes)
  (on_board yes)
  (dnp no)
  (property "Reference" "R3" (at 28.194 82.296 0) (effects (font (size 1.27 1.27)) (justify left)))
  (property "Value" "50 Ohm" (at 25.146 85.09 0) (effects (font (size 1.27 1.27)) (justify left)))
  (property "Footprint" "Resistor_THT:R_Axial_DIN0204_L3.6mm_D1.6mm_P2.54mm_Vertical" (at 32.512 83.82 90) (effects (font (size 1.27 1.27)) (hide yes)))
  (property "Datasheet" "~" (at 34.29 83.82 0) (effects (font (size 1.27 1.27)) (hide yes)))
  (property "Description" "Resistor" (at 34.29 83.82 0) (effects (font (size 1.27 1.27)) (hide yes)))
  (pin "1")
  (pin "2"))
 (symbol
  (lib_id "components:Adafruit_GPS")
  (at 105.41 43.18 270)
  (unit 1)
  (exclude_from_sim no)
  (in_bom yes)
  (on_board yes)
  (dnp no)
  (property "Reference" "GPS1" (at 108.712 44.196 0) (effects (font (size 1.27 1.27)) (justify left)))
  (property "Value" "~" (at 101.4758 57.15 0) (effects (font (size 1.27 1.27)) (justify left)))
  (property "Footprint" "OLB:GPS" (at 105.41 43.18 0) (effects (font (size 1.27 1.27)) (hide yes)))
  (property "Datasheet" "" (at 105.41 43.18 0) (effects (font (size 1.27 1.27)) (hide yes)))
  (property "Description" "" (at 105.41 43.18 0) (effects (font (size 1.27 1.27)) (hide yes)))
  (pin "4G")
  (pin "2G")
  (pin "Gn")
  (pin "1G")
  (pin "3V")
  (pin "5G")
  (pin "3G")
  (pin "7G")
  (pin "6G"))
 (symbol
  (lib_id "Adafruit_SD:254")
  (at 113.03 77.47 0)
  (unit 1)
  (exclude_from_sim no)
  (in_bom yes)
  (on_board yes)
  (dnp no)
  (fields_autoplaced yes)
  (property "Reference" "SD_card_reader1" (at 113.03 59.69 0) (effects (font (size 1.27 1.27))))
  (property "Value" "254" (at 113.03 62.23 0) (effects (font (size 1.27 1.27))))
  (property "Footprint" "OLB:SD_writer" (at 112.776 97.282 0) (effects (font (size 1.27 1.27)) (justify bottom) (hide yes)))
  (property "Datasheet" "" (at 113.03 77.47 0) (effects (font (size 1.27 1.27)) (hide yes)))
  (property "Description" "" (at 113.03 77.47 0) (effects (font (size 1.27 1.27)) (hide yes)))
  (property "MF" "Adafruit" (at 112.776 97.282 0) (effects (font (size 1.27 1.27)) (justify bottom) (hide yes)))
  (property "MAXIMUM_PACKAGE_HEIGHT" "3.75 mm" (at 112.776 97.282 0) (effects (font (size 1.27 1.27)) (justify bottom) (hide yes)))
  (property "Package" "NON STANDARD Adafruit" (at 112.776 97.282 0) (effects (font (size 1.27 1.27)) (justify bottom) (hide yes)))
  (property "Price" "None" (at 112.776 97.282 0) (effects (font (size 1.27 1.27)) (justify bottom) (hide yes)))
  (property "Check_prices" "https://www.snapeda.com/parts/254/Adafruit+Industries/view-part/?ref=eda" (at 110.236 96.52 0) (effects (font (size 1.27 1.27)) (justify bottom) (hide yes)))
  (property "STANDARD" "Manufacturer Recommendations" (at 107.696 98.806 0) (effects (font (size 1.27 1.27)) (justify bottom) (hide yes)))
  (property "PARTREV" "Jul 31, 2013" (at 112.776 97.282 0) (effects (font (size 1.27 1.27)) (justify bottom) (hide yes)))
  (property "SnapEDA_Link" "https://www.snapeda.com/parts/254/Adafruit+Industries/view-part/?ref=snap" (at 107.696 98.806 0) (effects (font (size 1.27 1.27)) (justify bottom) (hide yes)))
  (property "MP" "254" (at 112.776 97.282 0) (effects (font (size 1.27 1.27)) (justify bottom) (hide yes)))
  (property "Description_1" "\n                        \n                            MicroSD card breakout board+ | Adafruit Industries 254\n                        \n" (at 107.696 98.806 0) (effects (font (size 1.27 1.27)) (justify bottom) (hide yes)))
  (property "Availability" "Not in stock" (at 112.776 97.282 0) (effects (font (size 1.27 1.27)) (justify bottom) (hide yes)))
  (property "MANUFACTURER" "Adafruit Industries" (at 112.776 97.282 0) (effects (font (size 1.27 1.27)) (justify bottom) (hide yes)))
  (pin "3V")
  (pin "5V")
  (pin "SDCL")
  (pin "SDDI")
  (pin "SDDO")
  (pin "Gn")
  (pin "SDCS")
  (pin "SDCD"))
 (symbol
  (lib_id "power:GND")
  (at 34.29 105.41 90)
  (unit 1)
  (exclude_from_sim no)
  (in_bom yes)
  (on_board yes)
  (dnp no)
  (fields_autoplaced yes)
  (property "Reference" "#PWR7" (at 40.64 105.41 0) (effects (font (size 1.27 1.27)) (hide yes)))
  (property "Value" "GND" (at 38.1 105.4099 90) (effects (font (size 1.27 1.27)) (justify right)))
  (property "Footprint" "" (at 34.29 105.41 0) (effects (font (size 1.27 1.27)) (hide yes)))
  (property "Datasheet" "" (at 34.29 105.41 0) (effects (font (size 1.27 1.27)) (hide yes)))
  (property "Description" "Power symbol creates a global label with name \"GND\" , ground" (at 34.29 105.41 0) (effects (font (size 1.27 1.27)) (hide yes)))
  (pin "1"))
 (symbol
  (lib_id "power:GND")
  (at 83.82 118.11 0)
  (unit 1)
  (exclude_from_sim no)
  (in_bom yes)
  (on_board yes)
  (dnp no)
  (fields_autoplaced yes)
  (property "Reference" "#PWR3" (at 83.82 124.46 0) (effects (font (size 1.27 1.27)) (hide yes)))
  (property "Value" "GND" (at 83.82 123.19 0) (effects (font (size 1.27 1.27))))
  (property "Footprint" "" (at 83.82 118.11 0) (effects (font (size 1.27 1.27)) (hide yes)))
  (property "Datasheet" "" (at 83.82 118.11 0) (effects (font (size 1.27 1.27)) (hide yes)))
  (property "Description" "Power symbol creates a global label with name \"GND\" , ground" (at 83.82 118.11 0) (effects (font (size 1.27 1.27)) (hide yes)))
  (pin "1"))
 (symbol
  (lib_id "power:GND")
  (at 127 95.25 0)
  (unit 1)
  (exclude_from_sim no)
  (in_bom yes)
  (on_board yes)
  (dnp no)
  (fields_autoplaced yes)
  (property "Reference" "#PWR6" (at 127 101.6 0) (effects (font (size 1.27 1.27)) (hide yes)))
  (property "Value" "GND" (at 127 100.33 0) (effects (font (size 1.27 1.27))))
  (property "Footprint" "" (at 127 95.25 0) (effects (font (size 1.27 1.27)) (hide yes)))
  (property "Datasheet" "" (at 127 95.25 0) (effects (font (size 1.27 1.27)) (hide yes)))
  (property "Description" "Power symbol creates a global label with name \"GND\" , ground" (at 127 95.25 0) (effects (font (size 1.27 1.27)) (hide yes)))
  (pin "1"))
 (symbol
  (lib_id "components:DS18B20")
  (at 21.59 36.83 90)
  (unit 1)
  (exclude_from_sim no)
  (in_bom yes)
  (on_board yes)
  (dnp no)
  (fields_autoplaced yes)
  (property "Reference" "DS18B20" (at 21.0791 30.48 0) (effects (font (size 1.27 1.27)) (justify left)))
  (property "Value" "~" (at 22.9842 30.48 0) (effects (font (size 1.27 1.27)) (justify left)))
  (property "Footprint" "OLB:DS18B20" (at 21.59 36.83 0) (effects (font (size 1.27 1.27)) (hide yes)))
  (property "Datasheet" "" (at 21.59 36.83 0) (effects (font (size 1.27 1.27)) (hide yes)))
  (property "Description" "" (at 21.59 36.83 0) (effects (font (size 1.27 1.27)) (hide yes)))
  (pin "TV")
  (pin "Gn")
  (pin "TD"))
 (symbol
  (lib_id "Device:R")
  (at 21.59 83.82 0)
  (unit 1)
  (exclude_from_sim no)
  (in_bom yes)
  (on_board yes)
  (dnp no)
  (property "Reference" "R4" (at 15.494 82.296 0) (effects (font (size 1.27 1.27)) (justify left)))
  (property "Value" "50 Ohm" (at 12.446 85.09 0) (effects (font (size 1.27 1.27)) (justify left)))
  (property "Footprint" "Resistor_THT:R_Axial_DIN0204_L3.6mm_D1.6mm_P2.54mm_Vertical" (at 19.812 83.82 90) (effects (font (size 1.27 1.27)) (hide yes)))
  (property "Datasheet" "~" (at 21.59 83.82 0) (effects (font (size 1.27 1.27)) (hide yes)))
  (property "Description" "Resistor" (at 21.59 83.82 0) (effects (font (size 1.27 1.27)) (hide yes)))
  (pin "1")
  (pin "2"))
 (symbol
  (lib_id "power:+BATT")
  (at 72.39 118.11 180)
  (unit 1)
  (exclude_from_sim no)
  (in_bom yes)
  (on_board yes)
  (dnp no)
  (fields_autoplaced yes)
  (property "Reference" "#PWR01" (at 72.39 114.3 0) (effects (font (size 1.27 1.27)) (hide yes)))
  (property "Value" "+BATT" (at 72.39 123.19 0) (effects (font (size 1.27 1.27))))
  (property "Footprint" "" (at 72.39 118.11 0) (effects (font (size 1.27 1.27)) (hide yes)))
  (property "Datasheet" "" (at 72.39 118.11 0) (effects (font (size 1.27 1.27)) (hide yes)))
  (property "Description" "Power symbol creates a global label with name \"+BATT\"" (at 72.39 118.11 0) (effects (font (size 1.27 1.27)) (hide yes)))
  (pin "1"))
 (symbol
  (lib_id "Switch:SW_Reed")
  (at 72.39 107.95 270)
  (unit 1)
  (exclude_from_sim no)
  (in_bom yes)
  (on_board yes)
  (dnp no)
  (fields_autoplaced yes)
  (property "Reference" "SW1" (at 74.93 106.6799 90) (effects (font (size 1.27 1.27)) (justify left)))
  (property "Value" "SW_Reed" (at 74.93 109.2199 90) (effects (font (size 1.27 1.27)) (justify left)))
  (property "Footprint" "OLB:ReedSwitch" (at 72.39 107.95 0) (effects (font (size 1.27 1.27)) (hide yes)))
  (property "Datasheet" "~" (at 72.39 107.95 0) (effects (font (size 1.27 1.27)) (hide yes)))
  (property "Description" "reed switch" (at 72.39 107.95 0) (effects (font (size 1.27 1.27)) (hide yes)))
  (pin "1")
  (pin "2"))
 (sheet_instances
  (path ""
   (page "1"))))
